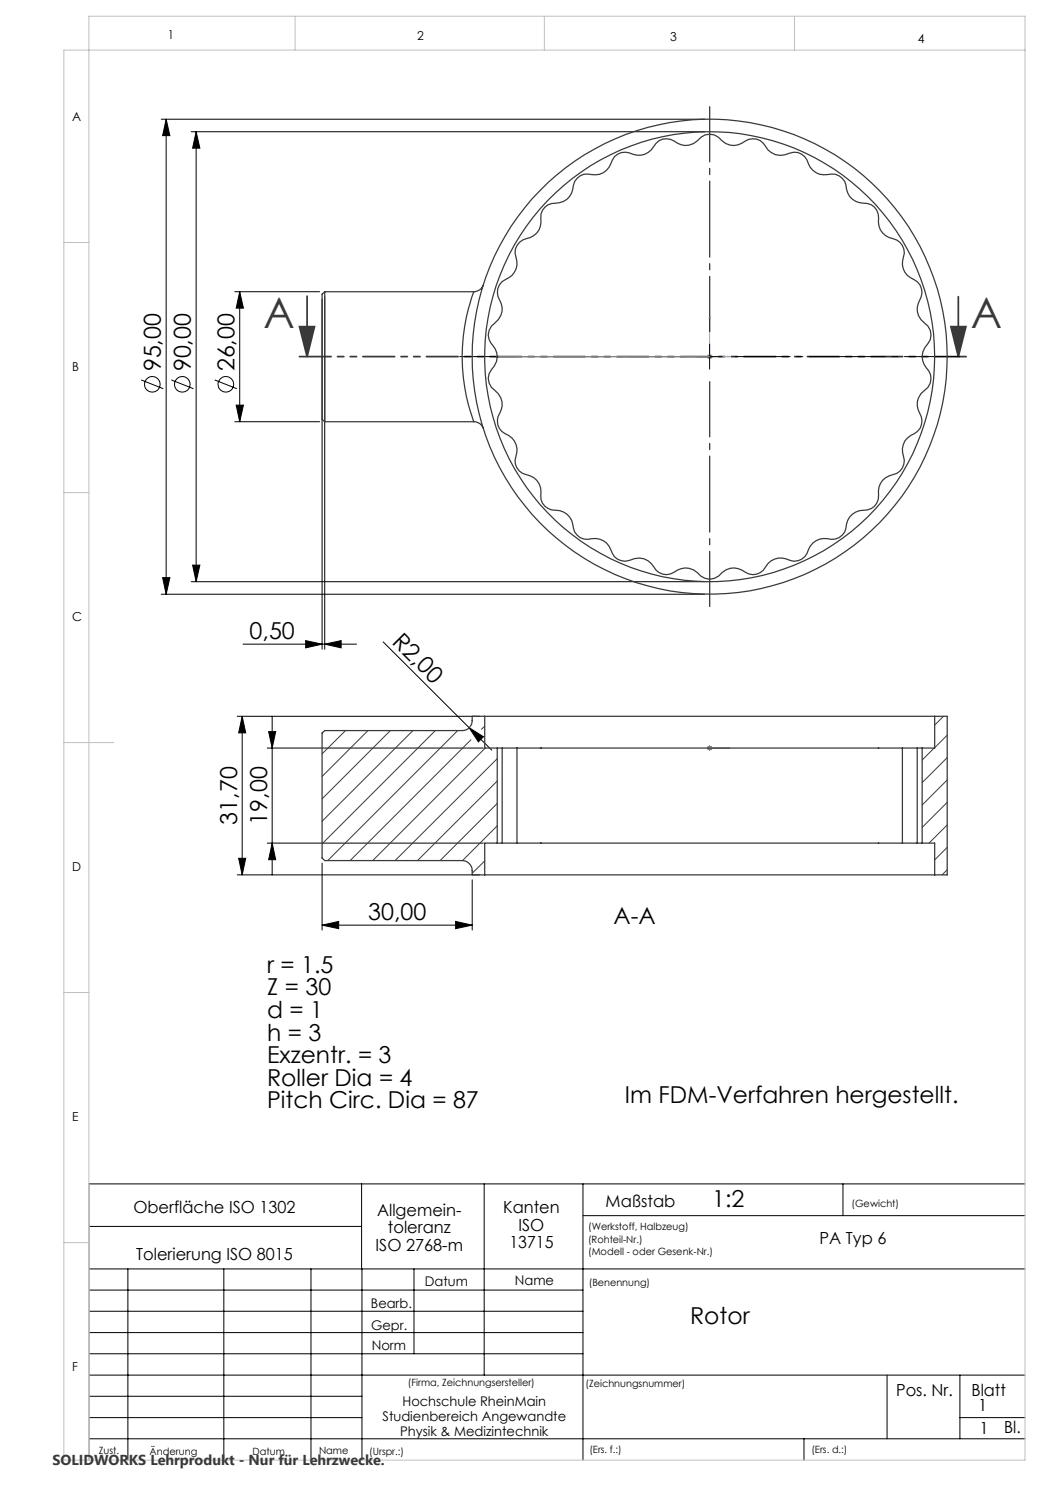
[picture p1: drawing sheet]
<svg xmlns="http://www.w3.org/2000/svg" width="210mm" height="297mm" viewBox="0 0 210 297" stroke-linecap="round" stroke-linejoin="round" font-family="sans-serif">
<g fill="none" stroke="#000" stroke-width=".2">
<path d="M32.2 23.8h108.7M33.2 23.8l.8 3.3h-1.5zM33.2 23.8v95M38.2 26.3h102.7M39.2 26.3l.8 3.3h-1.5zM39.2 26.3v90M47 58.3h16.9M47.9 58.3l.8 3.3h-1.5zM47.9 58.3v26M64.4 59.8v70.1M64.9 59.3v70.6M28.2 76l4.5 1.7"/>
<path d="M34.3 76l4.4 1.7M42.9 76l4.5 1.7M139.4 71.3h5M141.9 68.8v5M47 84.3h16.9M47.2 81h1.5l-.8 3.3zM32.2 118.8h108.7M32.5 115.5h1.5l-.8 3.3zM38.2 116.3h102.7M38.5 113h1.5l-.8 3.3zM48.6 128.8h22.7M61.1 128.1l3.3 .7-3.3 .8z"/>
<path d="M64.9 128.8l3.3-.7v1.5zM76.6 128.4l17.2 17.2M47.4 143.3h48.5M48.4 143.3l.7 3.3h-1.4zM48.4 143.3v31.7M53.4 149.6h43.3M53.7 146.3h1.4l-.7 3.3zM54.4 143.3v31.7M93.8 145.6l2.9 1.8-1 1zM93.8 145.6l4.6 4.4M47.4 175h48.5M47.7 171.7h1.4l-.7 3.3z"/>
<path d="M53.4 168.6h43.3M54.4 168.6l.7 3.3h-1.4zM64.4 172.6v13.4M94.4 176v10M64.4 185l3.3-.7v1.4zM64.4 185h30M91.1 184.3l3.3 .7-3.3 .7zM72.3 236.8v17M96.8 236.8v38.2M116.6 236.8v55.2M168.6 236.8v6.3M205 236.8h-187.2v55.2"/>
<path d="M17.8 253.8h187.2M17.8 258h98.8M17.8 245.3h54.5M25.6 253.8v38.2M44.8 253.8v38.2M62.2 253.8v38.2M72.4 253.8v38.2M82.8 253.8v17M116.6 243.1h88.4M17.8 270.8h98.8M17.8 266.5h98.8M17.8 262.3h98.8"/>
<path d="M17.8 279.3h54.6M17.8 275h187.2M177.4 275v12.8M192 275v12.8M17.8 287.8h187.2M17.8 283.5h54.6M160.8 287.8v4.2M192 283.5h13"/>
<circle cx="30.5" cy="76.9" r="1.56"/>
<circle cx="36.5" cy="76.9" r="1.55"/>
<circle cx="45.2" cy="76.9" r="1.56"/>
</g>
<path d="M61.4 59.2v12.1M191.7 59.3v12M59.9 65.3h3l-1.5 6zM190.2 65.3h3l-1.5 6z" fill="none" stroke="#393939" stroke-width=".35"/>
<path d="M141.9 63.2l.1 .4h-.2zM141.9 63.2v8.1h4.1M145.6 71.2l.4 .1-.4 .1zM141.8 149.6h.2zM141.9 149.6h.1M141.9 149.6h4.1M146 149.6h-.4h.4" fill="none" stroke="#53a9ff" stroke-width=".2"/>
<path d="M141.4 71.3h1.1M141.6 71l.7 .7M141.9 70.8v1M142.3 71l-.7 .7M141.4 149.6h1.1M141.6 149.3l.7 .7M141.9 149.1v1M142.3 149.3l-.7 .7" fill="none" stroke="#808080" stroke-width=".2"/>
<path d="M141.7 71.3a.2 .2 0 0 1 .4 0 .2 .2 0 0 1-.4 0zM99.3 71.3a.17 .17 0 0 1 .3 0 .17 .17 0 0 1-.3 0z" fill="#000"/>
<path d="M193.7 71.3h-134.3" fill="none" stroke="#393939" stroke-width=".35" stroke-dasharray="6.3 1.3 1.3 1.3 1.3 1.3" stroke-dashoffset="-.5"/>
<path d="M59 3.2v6.8M108.9 3.2v6.8M158.9 3.2v6.8M205 10h-192.2v282h192.2v-288.8h-187.2v288.8M12.8 48.5h5M12.8 98.5h5M12.8 148.5h10M12.8 198.5h5M12.8 248.5h5" fill="none" stroke="#c0c0c0" stroke-width=".2"/>
<path d="M137 71.3h-45M142 66.3v-45M142 76.3v45M147 71.3h45" fill="none" stroke="#000" stroke-width=".2" stroke-dasharray="15.2 1.3 1.3 1.3" stroke-dashoffset="4.2"/>
<path d="M99.4 71.3h42.5" fill="none" stroke="#808080" stroke-width=".25"/>
<path d="M190.2 65.3h3l-1.5 6zM59.9 65.3h3l-1.5 6z" fill="#393939"/>
<g fill="#53a9ff">
<path d="M145.6 71.2l.4 .1-.4 .1zM141.9 63.2l.1 .4h-.2z"/>
<path d="M145.6 149.6h.4zM141.8 149.6h.2zM145.6 149.6h.4zM141.8 149.6h.2z"/>
</g>
<g fill="#000">
<path d="M93.8 145.6l2.9 1.8-1 1z"/>
<path d="M47.9 58.3l.8 3.3h-1.5zM47.2 81h1.5l-.8 3.3zM48.4 143.3l.7 3.3h-1.4zM47.7 171.7h1.4l-.7 3.3zM53.7 146.3h1.4l-.7 3.3zM54.4 168.6l.7 3.3h-1.4z"/>
<path d="M32.5 115.5h1.5l-.8 3.3zM33.2 23.8l.8 3.3h-1.5zM38.5 113h1.5l-.8 3.3zM39.2 26.3l.8 3.3h-1.5z"/>
<path d="M61.1 128.1l3.3 .7-3.3 .8zM64.9 128.8l3.3-.7v1.5zM64.4 185l3.3-.7v1.4zM91.1 184.3l3.3 .7-3.3 .7z"/>
</g>
<g fill="none" stroke="#393939" stroke-width=".25">
<path d="M64.9 58.3v26M64.9 58.3l-.5 .5v25.1l.5 .4M94.8 58.4a37.3 37.3 0 0 0 0 25.9M96.6 57.1a2 2 0 0 1-1.8 1.2h-29.9M109 41.4a4.1 4.1 0 0 1 2.9-.9 3.5 3.5 0 0 0 2.8-3.5 2.84 2.84 0 0 1 3.7-2.1 3.3 3.3 0 0 0 3.8-2.2 2.95 2.95 0 0 1 4.4-1.8 3.4 3.4 0 0 0 4.1-1.6 2.94 2.94 0 0 1 4.8-.7 3.5 3.5 0 0 0 4.7-1.1 2.9 2.9 0 0 1 4.2 .6 3.4 3.4 0 0 0 4.6 .1 2.8 2.8 0 0 1 4.1 1.1 3.4 3.4 0 0 0 4.8 1.4 2.83 2.83 0 0 1 3.8 2 3.6 3.6 0 0 0 4.6 2.1 2.9 2.9 0 0 1 3 3 3.4 3.4 0 0 0 3.4 2.8 2.93 2.93 0 0 1 3 3.8 3.4 3.4 0 0 0 2.9 3.3 2.81 2.81 0 0 1 2.1 3.7 3.5 3.5 0 0 0 2.1 4.5 2.87 2.87 0 0 1 1.1 4.1 3.4 3.4 0 0 0 1 4.6 2.81 2.81 0 0 1 .7 4.2 3.6 3.6 0 0 0 .1 5.4 2.86 2.86 0 0 1-.8 3.9 3.4 3.4 0 0 0-1 4.6 2.97 2.97 0 0 1-1.8 4.4 3.4 3.4 0 0 0-1.4 4.2 2.78 2.78 0 0 1-2.1 3.6 3.5 3.5 0 0 0-2.9 4.2 2.8 2.8 0 0 1-3 3 3.5 3.5 0 0 0-3.5 3.5 2.83 2.83 0 0 1-3.7 2.1 3.6 3.6 0 0 0-4.1 3 2.9 2.9 0 0 1-4.1 1.1 3.4 3.4 0 0 0-4.2 1.5 2.94 2.94 0 0 1-4.7 .7 3.6 3.6 0 0 0-4.7 1.2 2.9 2.9 0 0 1-4.2-.7 3.5 3.5 0 0 0-4.7-.1 2.8 2.8 0 0 1-4.1-1.1 3.5 3.5 0 0 0-4.7-1.3 2.85 2.85 0 0 1-3.8-2 3.5 3.5 0 0 0-4.6-2.1 2.95 2.95 0 0 1-3.1-3.1 3.4 3.4 0 0 0-3.3-2.7 2.94 2.94 0 0 1-3-3.9 3.4 3.4 0 0 0-2.9-3.3 2.79 2.79 0 0 1-2.1-3.6 3.5 3.5 0 0 0-2.2-4.6 2.8 2.8 0 0 1-1.1-4 3.4 3.4 0 0 0-.9-4.6 2.84 2.84 0 0 1-.7-4.2 3.6 3.6 0 0 0-.2-5.4 2.79 2.79 0 0 1 .9-3.9 3.4 3.4 0 0 0 .9-4.6 2.8 2.8 0 0 1 1.1-4.1 3.5 3.5 0 0 0 2.2-4.5 2.82 2.82 0 0 1 2.1-3.7 3.5 3.5 0 0 0 2.9-4.1v-.8l.3-.7zM64.9 84.3h29.9a2.01 2.01 0 0 1 1.8 1.3M96.9 143.3h-2.5a2.22 2.22 0 0 1-2 2.8h-27.5l-.5 .5v25l.5 .5h27.5a2.21 2.21 0 0 1 2 2.9h2.5M96.9 143.3h90M96.9 143.3v6.3h2.5v19h-2.5v6.4M99.5 149.6h.9M100.4 149.6v19M100.5 149.6h2.9"/>
<path d="M180.4 149.6h-77v19h77M183.3 149.6h-2.8v19h2.9M184.4 149.6h-1v19h1M186.9 143.3h2.5v31.7h-2.5M186.9 143.3v6.3h-2.5v19h2.5v6.4M96.9 175h90M99.5 168.6h.9M100.5 168.6h2.9"/>
<circle cx="141.9" cy="71.3" r="45"/>
<circle cx="141.9" cy="71.3" r="47.5"/>
</g>
<g fill="none" stroke="#393939" stroke-width=".2">
<path d="M69.1 146.1l-4.7 4.7M73.6 146.1l-9.2 9.2M78.1 146.1l-13.7 13.7M82.6 146.1l-18.2 18.1M87.1 146.1l-22.7 22.7M91.5 146.1l-26 26M94.2 148l-24.2 24.1M96.9 145.2l-.6 .7M97 149.6l-22.5 22.5M99.4 151.7l-20.4 20.4M99.4 156.2l-15.9 15.9M186.8 149.6l-2.4 2.4"/>
<path d="M188.7 143.3l-1.8 1.7M189.4 147l-2.5 2.5M189.4 151.5l-5 5M189.4 156l-5 5M96.9 172.2l-2.5 2.5M99.4 160.7l-11.4 11.4M99.4 165.2l-6.9 6.9M189.4 160.5l-5 5M189.4 165l-3.6 3.6M189.4 169.5l-2.5 2.5M189.4 174l-1 1"/>
</g>
<g font-size="8.5" fill="#393939">
<text x="52.7" y="65.6">A</text>
<text x="194.2" y="65.6">A</text>
</g>
<g font-size="4.7">
<text x="32.2" y="74.3" transform="rotate(-90 32.2 74.3)">95,00</text>
<text x="38.2" y="74.3" transform="rotate(-90 38.2 74.3)">90,00</text>
<text x="46.9" y="74.3" transform="rotate(-90 46.9 74.3)">26,00</text>
<text x="49.9" y="127.8">0,50</text>
<text x="78.3" y="128.5" transform="rotate(45 78.3 128.5)">R2,00</text>
<text x="47.4" y="164.9" transform="rotate(-90 47.4 164.9)">31,70</text>
<text x="53.4" y="164.9" transform="rotate(-90 53.4 164.9)">19,00</text>
<text x="73.6" y="184">30,00</text>
<text x="122.7" y="184.9">A-A</text>
<text x="53.4" y="194.5">r = 1.5</text>
<text x="53.4" y="199.1">Z = 30</text>
<text x="53.4" y="203.6">d = 1</text>
<text x="53.4" y="208.1">h = 3</text>
<text x="53.4" y="212.6">Exzentr. = 3</text>
<text x="53.4" y="217.2">Roller Dia = 4</text>
<text x="53.4" y="221.7">Pitch Circ. Dia = 87</text>
<text x="125" y="220.5">Im FDM-Verfahren hergestellt.</text>
<text x="142.5" y="241.5">1:2</text>
<text x="138" y="264.7">Rotor</text>
</g>
<g font-size="3.3">
<text x="26.7" y="242.7">Oberfläche ISO 1302</text>
<text x="75.4" y="243.2">Allgemein-</text>
<text x="100.6" y="242.7">Kanten</text>
<text x="121.1" y="241.4">Maßstab</text>
<text x="27.2" y="251.9">Tolerierung ISO 8015</text>
<text x="75.1" y="250.2">ISO 2768-m</text>
<text x="77.6" y="246.7">toleranz</text>
<text x="101.9" y="249.7">13715</text>
<text x="103.7" y="246.2">ISO</text>
<text x="163.9" y="248.7">PA Typ 6</text>
<text x="179.2" y="279.2">Pos. Nr.</text>
<text x="194.3" y="279.2">Blatt</text>
<text x="195.7" y="282.1">1</text>
<text x="195.9" y="286.9">1</text>
<text x="200.8" y="286.7">Bl.</text>
</g>
<text font-size="2.9" fill="#393939" x="10.5" y="292.9">SOLIDWORKS Lehrprodukt - Nur für Lehrzwecke.</text>
<g font-size="2.7">
<text x="85" y="257.2">Datum</text>
<text x="103" y="257.1">Name</text>
<text x="74.2" y="261.6">Bearb.</text>
<text x="74.2" y="265.9">Gepr.</text>
<text x="74.3" y="270.1">Norm</text>
<text x="80.5" y="281.1">Hochschule RheinMain</text>
<text x="76.5" y="284.1">Studienbereich Angewandte</text>
<text x="80" y="287.1">Physik &amp; Medizintechnik</text>
</g>
<g font-size="2.5">
<text x="33.6" y="7.8">1</text>
<text x="83.4" y="8.1">2</text>
<text x="134" y="8.2">3</text>
<text x="183.6" y="8.5">4</text>
<text x="14.5" y="24.2">A</text>
<text x="14.5" y="74.2">B</text>
<text x="14.5" y="124.2">C</text>
<text x="14.5" y="174.2">D</text>
<text x="14.5" y="224.2">E</text>
<text x="14.5" y="274.2">F</text>
</g>
<g font-size="2">
<text x="170.3" y="241.4">(Gewicht)</text>
<text x="117.6" y="246.1">(Werkstoff, Halbzeug)</text>
<text x="117.6" y="248.6">(Rohteil-Nr.)</text>
<text x="117.6" y="251.1">(Modell - oder Gesenk-Nr.)</text>
<text x="117.8" y="257.2">(Benennung)</text>
<text x="81.6" y="277.3">(Firma, Zeichnungsersteller)</text>
<text x="117.1" y="277.4">(Zeichnungsnummer)</text>
<text x="19.8" y="290.7">Zust.</text>
<text x="29.9" y="290.9">Änderung</text>
<text x="50.5" y="290.9">Datum</text>
<text x="63.8" y="290.8">Name</text>
<text x="73.9" y="291.1">(Urspr.:)</text>
<text x="117.9" y="290.7">(Ers. f.:)</text>
<text x="162.3" y="290.6">(Ers. d.:)</text>
</g>
</svg>
